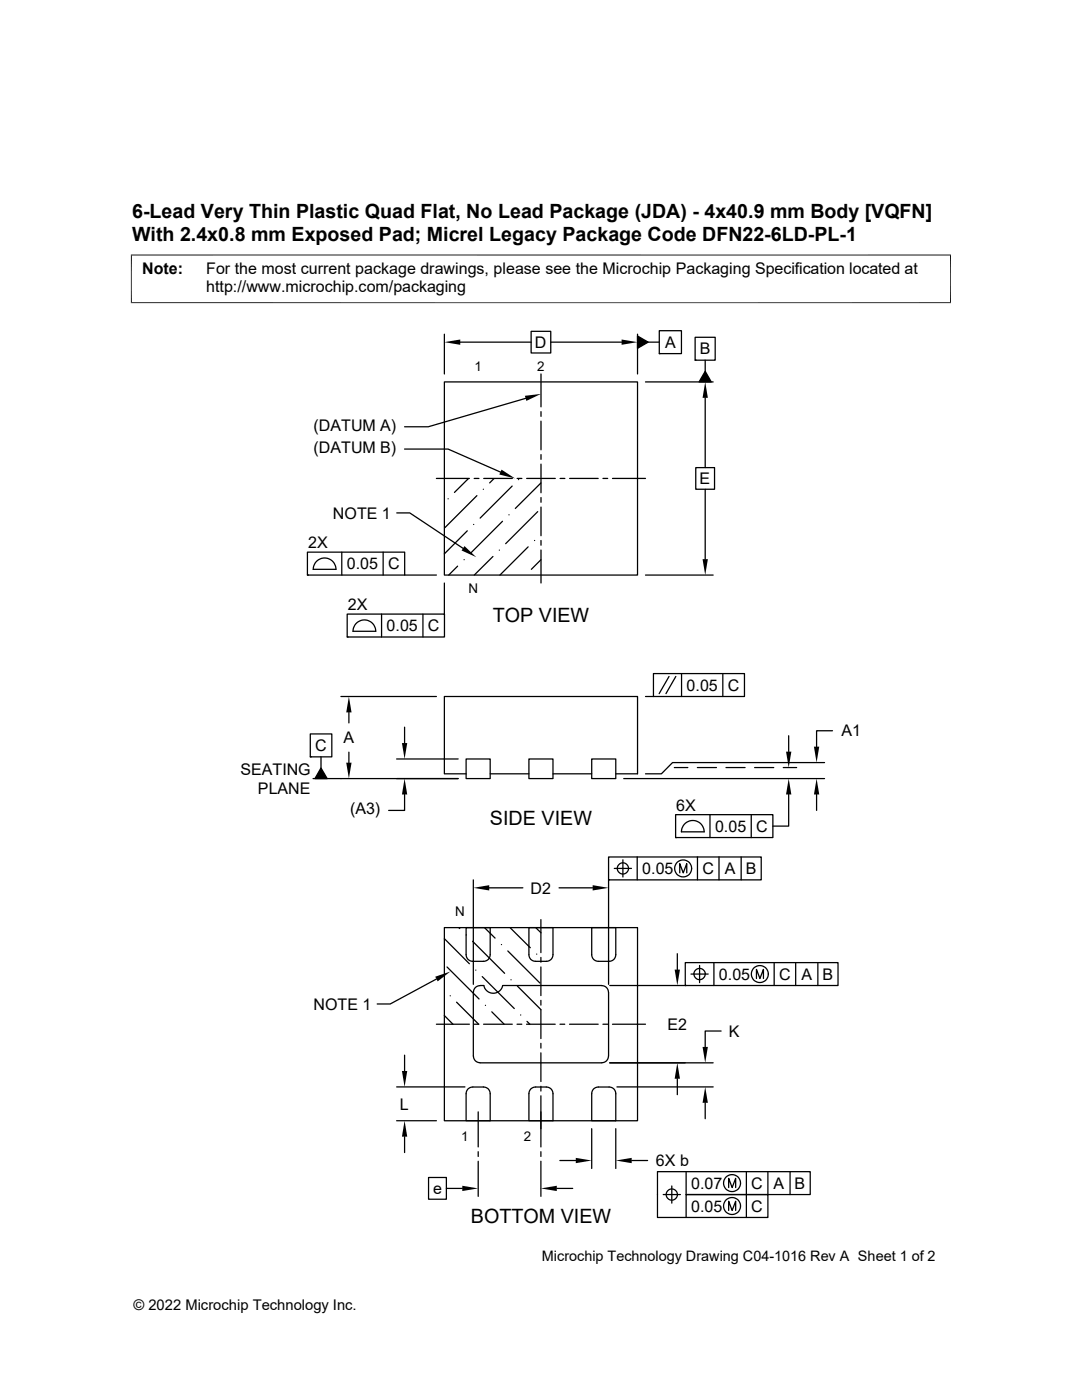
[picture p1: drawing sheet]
<svg xmlns="http://www.w3.org/2000/svg" width="216mm" height="279mm" viewBox="0 0 216 279" stroke-linecap="round" stroke-linejoin="round" font-family="sans-serif">
<g fill="none" stroke="#000" stroke-width=".25">
<path d="M88.7 76.2h38.5v38.6h-38.5zM88.7 66.7v7.9M91.8 68.3h14.2M104.9 79.5l-19.5 5.7h-4.7M106 66.1h3.9v4.3h-3.9zM107.9 74.6v6.6M109.9 68.3h14.1M127.2 67.1l2.1 1.2-2.1 1.2zM127.2 66.7v7.9M128.8 76.2h13.5M129.3 68.3h2.3M131.6 66h4.4v4.6h-4.4z"/>
<path d="M131.6 70.6h.1M138.7 67.3h4v4.6h-4zM138.7 71.9h.1M140.7 74.1l1.2 2.1h-2.4zM140.7 71.9v2.2M140.7 79.4v13.9M80.7 89.6h8.7l10.5 4.6M87.1 95.5h6.6M89.4 99.5h.1M93.5 95.5l-2.8 2.8M94.6 95.5h1M95.2 98.9l-6.4 6.4"/>
<path d="M96.4 97.6h.1M96.5 95.5h5.7M98.6 95.5l-.9 .9M102.2 97l-6.4 6.4M103.2 95.5h.9M103.5 95.7h.1M105.1 95.5h5.7M107.9 82.1v1M107.9 84.1v5.7M107.9 90.7v1M107.9 92.6v5.7M107.9 99.3v.9"/>
<path d="M108 96.4l-5.2 5.1M111.8 95.5h.9M113.7 95.5h5.7M120.3 95.5h1M122.2 95.5h6.6M138.8 93.3h3.8v4.3h-3.8zM140.7 97.6v14M61.3 110.2h19.5v4.6h-19.5zM61.3 114.8h.1M63.3 111.9a2.27 2.27 0 0 1 2.4-.3 2.27 2.27 0 0 1 1.3 2h-4.5l.2-.9zM68.2 110.2v4.6M76.5 110.2v4.6"/>
<path d="M79.2 102.4h2.6l10.6 7M80.7 114.8h6.4M88.7 116.4v6.2M91.3 113l-1.8 1.8M92.6 111.7h.1M93.2 105.9l-4.5 4.6M94.5 104.7h.1M98.4 111.1l-3.8 3.7M99.6 109.8h.1M100.3 104l-6.4 6.4M101.6 102.7h.1M105.4 109.1l-5.6 5.7"/>
<path d="M106.7 107.9h.1M107.3 102.1l-6.4 6.4M107.9 101.2v5.7M107.9 107.9v.9M107.9 109.8v6.6M108 111.7l-2 1.9M128.8 114.8h13.5M68 139h19.1M69.3 122.6h19.4v4.5h-19.4zM69.3 127.1h.1M71.2 124.3a2.27 2.27 0 0 1 2.4-.4 2.27 2.27 0 0 1 1.4 2.1h-4.6l.3-.9zM76.1 122.6v4.5"/>
<path d="M84.4 122.6v4.5M128.8 139h1.6M130.4 134.4h18.1v4.6h-18.1zM133.5 135l-2 3.4M134.9 135l-2 3.4M136 134.4v4.6M144.2 134.4v4.6M61.9 146.5h4.3v4.5h-4.3zM61.9 151h.1M64.1 151v2.3M64.1 153.3l1.2 2.1h-2.5zM69.6 142.2v2.1"/>
<path d="M69.6 150.1v2.1M79.1 151.5h12.3M80.7 158.6v3.1h-3.1M80.7 145.1v3.2M91.4 155.4h-28.9M93 151.5h4.8v3.9h-4.8zM93 154.4h-4.3v-15.4h38.5v15.4h-4.3M97.8 154.4h7.7M105.5 151.5h4.8v3.9h-4.8zM110.3 154.4h7.8M118.1 151.5h4.8v3.9h-4.8zM124.5 155.4h40"/>
<path d="M134.6 153.2h2.6M139.1 153.2h3.9M144.9 153.2h3.8M150.6 153.2h3.8M156.3 153.2h2.7M157.4 158.6v6.3h-3.2M157.4 146.8v3.2M162.9 158.6v3.1M164.5 152.2h-30.3l-2.2 2.2h-3.2M166.1 145.8h-3.2v3.2M94.4 175.6v20.8M97.6 177.2h6.7"/>
<path d="M111.5 177.2h6.8M121.4 171h30.5v4.6h-30.5zM121.4 175.6h.1M121.4 175.6v20.8M122.6 173.3h3.4M124.3 171.6v3.4M127.1 171v4.6M134.8 162.6h19.4v4.6h-19.4zM134.8 167.2h.1M135.6 174.2v-1.8l.7 1.8 .7-1.8v1.8M136 166h4.5a2.26 2.26 0 0 0-2.3-2.3 2.26 2.26 0 0 0-2.2 2.3M139.2 171v4.6"/>
<path d="M141.7 162.6v4.6M143.5 171v4.6M147.9 171v4.6M149.9 162.6v4.6M87.1 195.4l-9.2 5h-2.6M88.7 187.3l5 5M88.7 185.1h38.5v38.6h-38.5zM89.2 193l6.4 6.4M89.8 198.7h.1M91.5 185.1l.2 .2M93 185.1h4.8v5.4a1.3 1.3 0 0 1-1.3 1.4h-2.2a1.3 1.3 0 0 1-1.3-1.4zM93 186.6h.1"/>
<path d="M94.3 187.9l6.4 6.3M94.4 198v12.8M94.5 198a1.34 1.34 0 0 1 1.3-1.3h.7a1.93 1.93 0 0 0 1.9 1.5 1.93 1.93 0 0 0 1.9-1.5h19.8a1.3 1.3 0 0 1 1.3 1.3v12.8a1.34 1.34 0 0 1-1.3 1.3h-24.3a1.34 1.34 0 0 1-1.3-1.3M94.9 193.6h.1M96.2 194.9l6.4 6.4M96.7 185.1l2.1 2.1M100.1 188.5h.1M101.3 189.8l6.4 6.4M101.8 185.1l4 4M102 195.5h.1M103.3 196.8l4.6 4.7M105.5 185.1h4.8v5.4a1.3 1.3 0 0 1-1.3 1.4h-2.1a1.3 1.3 0 0 1-1.4-1.4z"/>
<path d="M106.9 185.1l1 1.1M107.1 190.4h.1M107.9 183.5v6.6M107.9 191.1v.9M107.9 193v5.7M107.9 199.6v1M118.1 185.1h4.8v5.4a1.3 1.3 0 0 1-1.4 1.4h-2.1a1.3 1.3 0 0 1-1.3-1.4zM121.7 196.7h15M135.1 190.3v3.2M136.7 192.1h30.5v4.6h-30.5zM136.7 196.7h.1M137.9 194.4h3.4"/>
<path d="M138.5 194.4a1.14 1.14 0 0 1 1.5-1.1 1.14 1.14 0 0 1 .4 1.8 1.14 1.14 0 0 1-1.8-.3l-.1-.4M139.6 192.7v3.4M142.5 192.1v4.6M150.9 195.3v-1.8l.7 1.8 .7-1.8v1.8M154.5 192.1v4.6M158.8 192.1v4.6M163.2 192.1v4.6M79.1 216.9h13.7M80.7 210.6v3.1M87.1 204.4h6.6M88.7 202.7l1.7 1.7M91.1 200l4.4 4.4h-.9"/>
<path d="M93.4 217.3l.7-.3 2.4-.1a1.3 1.3 0 0 1 1.3 1.4v5.4h-4.8v-5.4zM96.5 204.4h5.7M96.9 200.6h.1M98.1 201.9l2.5 2.5M103.2 204.4h.9M103.9 202.6h.1M105.1 204.4h5.7M105.2 203.8l.5 .6M105.9 217.3l.8-.3 2.3-.1a1.3 1.3 0 0 1 1.3 1.4v5.4h-4.8v-5.4zM107.9 201.5v5.8M107.9 208.2v1M107.9 210.1v5.7"/>
<path d="M107.9 216.8v.9M107.9 218.7v10.2M111.7 204.4h1M113.6 204.4h5.8M118.4 217.3l.8-.3 2.3-.1a1.3 1.3 0 0 1 1.4 1.4v5.4h-4.8v-5.4zM120.3 204.4h1M121.7 212.1h20.6M122.2 204.4h6.6M123.1 216.9h19.2M135.1 215.3v3.2M143.9 205.8h-3.2v3.1M79.1 223.7h8"/>
<path d="M80.7 226.8v3.2M85.5 235h3.6v4.3h-3.6zM89.1 237.2h3.1M95.4 221.9v7M95.4 229.8v1M95.4 231.8v7M107.9 229.8v1M107.9 231.8v7M111.1 237.2h3.2M111.7 231.6h3.2M118.1 225.3v7.9M122.9 225.3v7.9"/>
<path d="M126 231.6h3.2M132.3 238.4h3.5M134 236.7v3.4M136.9 233.8v4.6h16.3v4.6h-22v-9.2h30.5v4.6h-24.8v4.6M140.7 220.1v3.2M145.4 237v-1.8l.7 1.8 .7-1.8v1.8M148.9 233.8v9.2M153.2 233.8v4.6M157.6 233.8v4.6M145.4 241.6v-1.9l.7 1.9 .7-1.9v1.9"/>
<circle cx="124.3" cy="173.3" r="1.12"/>
<circle cx="136.3" cy="173.3" r="1.69"/>
<circle cx="151.6" cy="194.4" r="1.69"/>
<circle cx="134.1" cy="238.4" r="1.12"/>
<circle cx="146.1" cy="236.1" r="1.69"/>
<circle cx="146.1" cy="240.7" r="1.69"/>
</g>
<g fill="#000">
<path d="M88.7 68.3l3.1-.5v1zM104.7 79l3.3-.4-3 1.4zM124 67.8l3.2 .5-3.2 .5zM127.2 67.1l2.1 1.2-2.1 1.2zM140.7 76.2l.5 3.2h-1zM140.7 74.1l1.2 2.1h-2.4zM100.1 93.7l2.7 1.8-3.2-.8zM92.7 109l2.3 2.2-2.9-1.3zM140.2 111.6h1l-.5 3.2zM64.1 153.3l1.2 2.1h-2.5zM69.1 152.2h1l-.5 3.2zM69.6 139l.5 3.2h-1z"/>
<path d="M80.2 148.3h1.1l-.6 3.2zM80.7 155.4l.6 3.2h-1.1zM156.8 150h1.1l-.5 3.2zM157.4 155.4l.5 3.2h-1.1zM162.9 155.4l.6 3.2h-1.1zM162.4 149h1.1l-.6 3.2zM94.4 177.2l3.2-.5v1zM118.3 176.7l3.1 .5-3.1 .5zM86.8 194.9l3.1-1-2.6 2zM134.6 193.5h1.1l-.6 3.2zM80.2 213.7h1.1l-.6 3.2zM135.1 212.1l.6 3.2h-1.1z"/>
<path d="M140.2 208.9h1l-.5 3.2zM80.7 223.7l.6 3.1h-1.1zM92.2 236.6l3.2 .6-3.2 .5zM107.9 237.2l3.2-.6v1.1zM114.9 231.1l3.2 .5-3.2 .5zM122.9 231.6l3.1-.5v1zM140.7 216.9l.5 3.2h-1z"/>
</g>
<path d="M26.1 50.9h163.7M26.2 50.8v9.7M189.7 50.8v9.7M26.1 60.4h163.7" fill="none" stroke="#000" stroke-width=".2"/>
<g font-size="3.9">
<text x="26.4" y="43.5">6-Lead Very Thin Plastic Quad Flat, No Lead Package (JDA) - 4x40.9 mm Body [VQFN]</text>
<text x="26.4" y="48.1">With 2.4x0.8 mm Exposed Pad; Micrel Legacy Package Code DFN22-6LD-PL-1</text>
<text x="98.3" y="124.1">TOP VIEW</text>
<text x="97.8" y="164.7">SIDE VIEW</text>
<text x="93.9" y="244.1">BOTTOM VIEW</text>
</g>
<g font-size="3.2">
<text x="28.4" y="54.7">Note:</text>
<text x="41.1" y="58.3">http://www.microchip.com/packaging</text>
<text x="41.1" y="54.7">For the most current package drawings, please see the Microchip Packaging Specification located at</text>
<text x="106.7" y="69.4">D</text>
<text x="132.7" y="69.4">A</text>
<text x="139.6" y="70.7">B</text>
<text x="62.6" y="86">(DATUM A)</text>
<text x="62.6" y="90.4">(DATUM B)</text>
<text x="139.6" y="96.6">E</text>
<text x="66.4" y="103.5">NOTE 1</text>
<text x="61.5" y="109.4">2X</text>
<text x="69.2" y="113.6">0.05</text>
<text x="77.4" y="113.6">C</text>
<text x="69.4" y="121.8">2X</text>
<text x="77.2" y="126">0.05</text>
<text x="85.4" y="126">C</text>
<text x="137" y="137.9">0.05</text>
<text x="145.2" y="137.9">C</text>
<text x="62.9" y="149.9">C</text>
<text x="68.6" y="148.3">A</text>
<text x="167.9" y="147">A1</text>
<text x="48" y="154.7">SEATING</text>
<text x="51.5" y="158.5">PLANE</text>
<text x="134.9" y="161.8">6X</text>
<text x="69.8" y="162.5">(A3)</text>
<text x="142.7" y="166">0.05</text>
<text x="150.9" y="166">C</text>
<text x="105.9" y="178.3">D2</text>
<text x="128.2" y="174.5">0.05</text>
<text x="140.1" y="174.5">C</text>
<text x="144.6" y="174.5">A</text>
<text x="148.8" y="174.5">B</text>
<text x="143.5" y="195.5">0.05</text>
<text x="155.4" y="195.5">C</text>
<text x="159.9" y="195.5">A</text>
<text x="164.1" y="195.5">B</text>
<text x="62.5" y="201.5">NOTE 1</text>
<text x="133.2" y="205.5">E2</text>
<text x="145.4" y="206.9">K</text>
<text x="79.8" y="221.4">L</text>
<text x="130.9" y="232.7">6X b</text>
<text x="86.4" y="238.3">e</text>
<text x="137.9" y="237.3">0.07</text>
<text x="149.9" y="237.3">C</text>
<text x="154.4" y="237.3">A</text>
<text x="158.6" y="237.3">B</text>
<text x="137.9" y="241.8">0.05</text>
<text x="149.9" y="241.8">C</text>
</g>
<g font-size="2.9">
<text x="108.1" y="251.7">Microchip Technology Drawing C04-1016 Rev A Sheet 1 of 2</text>
<text x="26.6" y="261.3">© 2022 Microchip Technology Inc.</text>
</g>
<g font-size="2.7">
<text x="94.7" y="74.1">1</text>
<text x="107.2" y="74.1">2</text>
<text x="93.5" y="118.3">N</text>
<text x="90.8" y="182.9">N</text>
<text x="92" y="227.7">1</text>
<text x="104.5" y="227.7">2</text>
</g>
</svg>
